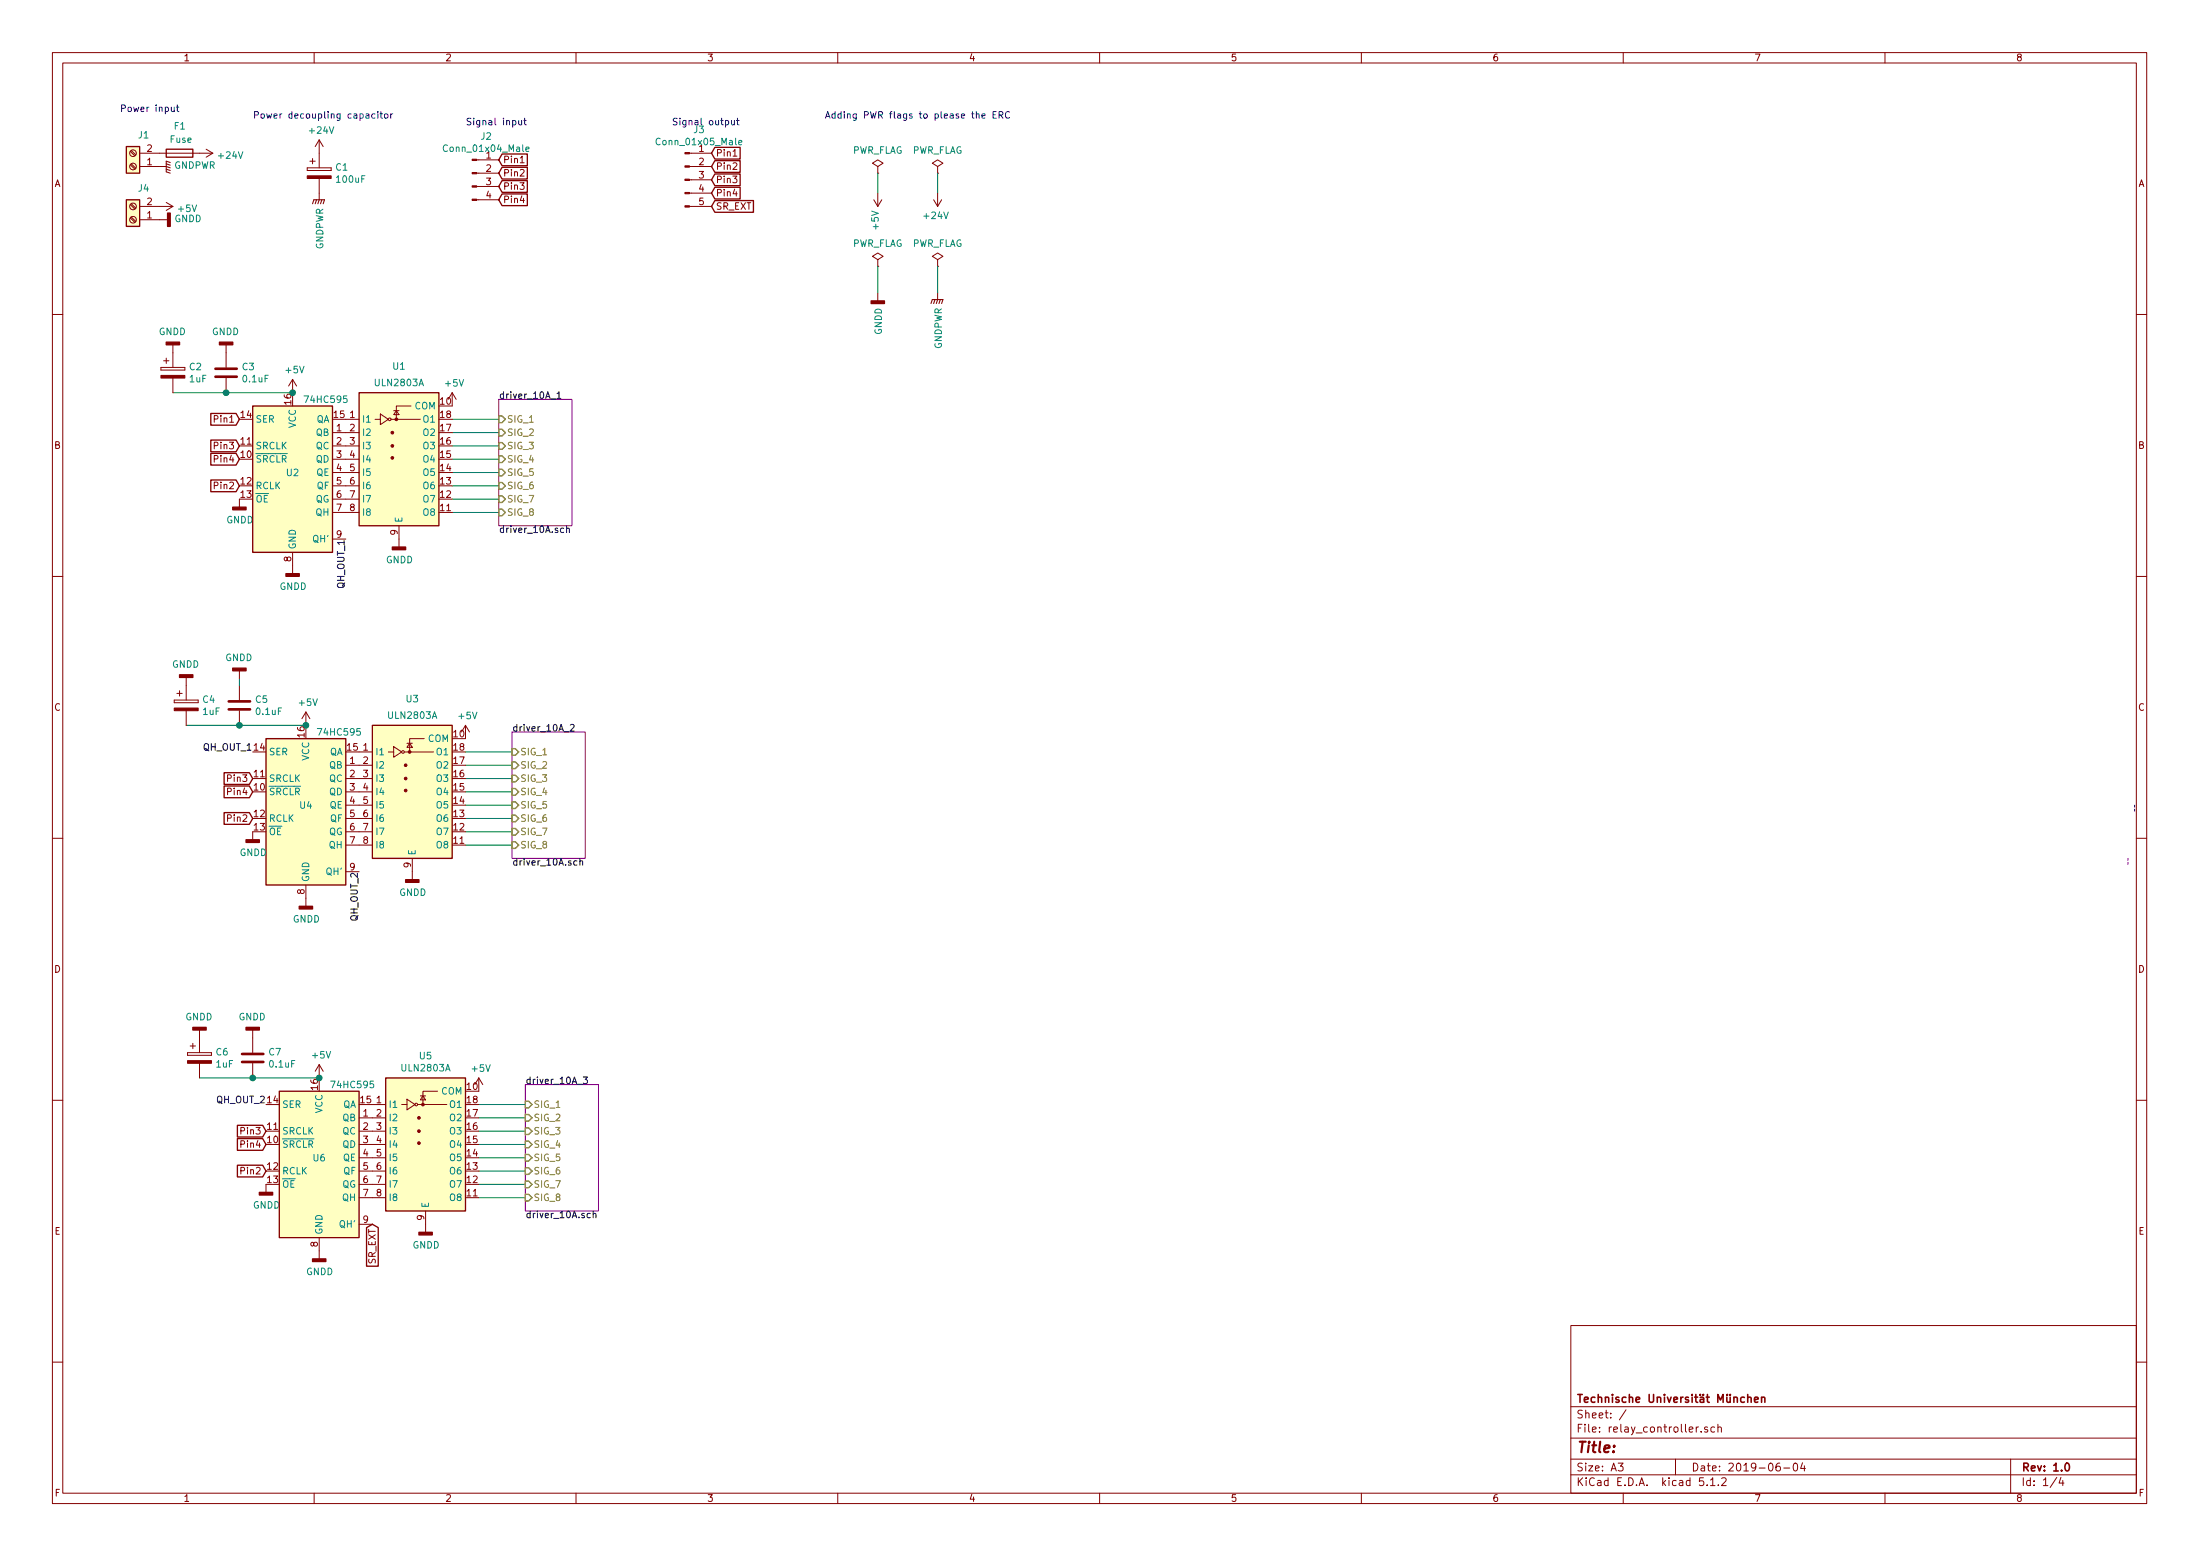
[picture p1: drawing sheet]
EESchema Schematic File Version 4
LIBS:relay_controller-cache
EELAYER 29 0
EELAYER END
$Descr A3 16535 11693
encoding utf-8
Sheet 1 4
Title ""
Date "2019-06-04"
Rev "1.0"
Comp "Technische Universität München"
Comment1 ""
Comment2 ""
Comment3 ""
Comment4 ""
$EndDescr
Text GLabel 3750 1200 2    50   Input ~ 0
Pin1
Text GLabel 3750 1300 2    50   Input ~ 0
Pin2
Text GLabel 3750 1400 2    50   Input ~ 0
Pin3
Text GLabel 2000 8800 0    50   Input ~ 0
Pin2
Text GLabel 2000 8500 0    50   Input ~ 0
Pin3
Text GLabel 3750 1500 2    50   Input ~ 0
Pin4
Text GLabel 2000 8600 0    50   Input ~ 0
Pin4
Wire Notes Line
	16000 6450 16000 6500
$Comp
L Connector:Screw_Terminal_01x02 J4
U 1 1
P 1000 1650
F 0 "J4" H 920 1417 50  0000 C CNN
F 1 "Screw_Terminal_01x02" H 920 1416 50  0001 C CNN
F 2 "RelayDriver:PH_MPT_0,5%2f_2-2,54_1725656" H 1000 1650 50  0001 C CNN
F 3 "~" H 1000 1650 50  0001 C CNN
	1    1000 1650
	-1   0    0    1   
$EndComp
Wire Notes Line
	16050 6050 16050 6100
Text GLabel 2800 9200 3    50   Input ~ 0
SR_EXT
Text GLabel 5350 1550 2    50   Input ~ 0
SR_EXT
Text GLabel 5350 1150 2    50   Input ~ 0
Pin1
Text GLabel 5350 1250 2    50   Input ~ 0
Pin2
Text GLabel 5350 1350 2    50   Input ~ 0
Pin3
Text GLabel 5350 1450 2    50   Input ~ 0
Pin4
$Comp
L Device:Fuse F1
U 1 1
P 1350 1150
F 0 "F1" V 1550 1100 50  0000 L CNN
F 1 "Fuse" V 1450 1050 50  0000 L CNN
F 2 "RelayDriver:646-SERIESHOLDER" V 1280 1150 50  0001 C CNN
F 3 "~" H 1350 1150 50  0001 C CNN
	1    1350 1150
	0    -1   -1   0   
$EndComp
$Comp
L Device:CP C1
U 1 1
P 2400 1300
F 0 "C1" H 2518 1346 50  0000 L CNN
F 1 "100uF" H 2518 1255 50  0000 L CNN
F 2 "Capacitor_THT:CP_Radial_D6.3mm_P2.50mm" H 2438 1150 50  0001 C CNN
F 3 "~" H 2400 1300 50  0001 C CNN
	1    2400 1300
	1    0    0    -1  
$EndComp
$Comp
L power:GNDPWR #PWR03
U 1 1
P 1200 1250
F 0 "#PWR03" H 1200 1050 50  0001 C CNN
F 1 "GNDPWR" V 1205 1142 50  0000 R CNN
F 2 "" H 1200 1200 50  0001 C CNN
F 3 "" H 1200 1200 50  0001 C CNN
	1    1200 1250
	0    -1   -1   0   
$EndComp
$Comp
L power:GNDPWR #PWR04
U 1 1
P 2400 1450
F 0 "#PWR04" H 2400 1250 50  0001 C CNN
F 1 "GNDPWR" V 2404 1341 50  0000 R CNN
F 2 "" H 2400 1400 50  0001 C CNN
F 3 "" H 2400 1400 50  0001 C CNN
	1    2400 1450
	1    0    0    -1  
$EndComp
Text Notes 1900 900  0    50   ~ 0
Power decoupling capacitor
Text Notes 900  850  0    50   ~ 0
Power input
Text Notes 3500 950  0    50   ~ 0
Signal input
Text Notes 5050 950  0    50   ~ 0
Signal output
$Comp
L power:GNDD #PWR?
U 1 1
P 1200 1650
AR Path="/5CC6CF02/5CCE73D5" Ref="#PWR?"  Part="1" 
AR Path="/5CCE73D5" Ref="#PWR08"  Part="1" 
F 0 "#PWR08" H 1200 1400 50  0001 C CNN
F 1 "GNDD" V 1204 1540 50  0000 R CNN
F 2 "" H 1200 1650 50  0001 C CNN
F 3 "" H 1200 1650 50  0001 C CNN
	1    1200 1650
	0    -1   -1   0   
$EndComp
$Comp
L power:+5V #PWR07
U 1 1
P 1200 1550
F 0 "#PWR07" H 1200 1400 50  0001 C CNN
F 1 "+5V" V 1215 1678 50  0000 L CNN
F 2 "" H 1200 1550 50  0001 C CNN
F 3 "" H 1200 1550 50  0001 C CNN
	1    1200 1550
	0    1    1    0   
$EndComp
Text GLabel 1800 3450 0    50   Input ~ 0
Pin4
Text GLabel 1800 3350 0    50   Input ~ 0
Pin3
Text GLabel 1800 3650 0    50   Input ~ 0
Pin2
Text GLabel 1800 3150 0    50   Input ~ 0
Pin1
$Comp
L power:+5V #PWR013
U 1 1
P 2200 2950
F 0 "#PWR013" H 2200 2800 50  0001 C CNN
F 1 "+5V" H 2215 3123 50  0000 C CNN
F 2 "" H 2200 2950 50  0001 C CNN
F 3 "" H 2200 2950 50  0001 C CNN
	1    2200 2950
	1    0    0    -1  
$EndComp
$Comp
L Device:C C3
U 1 1
P 1700 2800
F 0 "C3" H 1815 2846 50  0000 L CNN
F 1 "0.1uF" H 1815 2755 50  0000 L CNN
F 2 "Capacitor_THT:C_Rect_L7.0mm_W3.5mm_P5.00mm" H 1738 2650 50  0001 C CNN
F 3 "~" H 1700 2800 50  0001 C CNN
	1    1700 2800
	1    0    0    -1  
$EndComp
Wire Wire Line
	2200 2950 1700 2950
Connection ~ 1700 2950
Wire Wire Line
	1700 2950 1300 2950
$Comp
L power:GNDD #PWR012
U 1 1
P 1700 2650
F 0 "#PWR012" H 1700 2400 50  0001 C CNN
F 1 "GNDD" H 1704 2495 50  0000 C CNN
F 2 "" H 1700 2650 50  0001 C CNN
F 3 "" H 1700 2650 50  0001 C CNN
	1    1700 2650
	-1   0    0    1   
$EndComp
$Comp
L power:GNDD #PWR011
U 1 1
P 1300 2650
F 0 "#PWR011" H 1300 2400 50  0001 C CNN
F 1 "GNDD" H 1304 2495 50  0000 C CNN
F 2 "" H 1300 2650 50  0001 C CNN
F 3 "" H 1300 2650 50  0001 C CNN
	1    1300 2650
	-1   0    0    1   
$EndComp
$Comp
L power:GNDD #PWR017
U 1 1
P 2200 4250
F 0 "#PWR017" H 2200 4000 50  0001 C CNN
F 1 "GNDD" H 2204 4095 50  0000 C CNN
F 2 "" H 2200 4250 50  0001 C CNN
F 3 "" H 2200 4250 50  0001 C CNN
	1    2200 4250
	1    0    0    -1  
$EndComp
$Comp
L power:GNDD #PWR016
U 1 1
P 3000 4050
F 0 "#PWR016" H 3000 3800 50  0001 C CNN
F 1 "GNDD" H 3004 3895 50  0000 C CNN
F 2 "" H 3000 4050 50  0001 C CNN
F 3 "" H 3000 4050 50  0001 C CNN
	1    3000 4050
	1    0    0    -1  
$EndComp
Text Label 2600 4050 3    50   ~ 0
QH_OUT_1
$Comp
L power:+5V #PWR014
U 1 1
P 3400 3050
F 0 "#PWR014" H 3400 2900 50  0001 C CNN
F 1 "+5V" H 3415 3223 50  0000 C CNN
F 2 "" H 3400 3050 50  0001 C CNN
F 3 "" H 3400 3050 50  0001 C CNN
	1    3400 3050
	1    0    0    -1  
$EndComp
$Comp
L power:+5V #PWR021
U 1 1
P 3500 5550
F 0 "#PWR021" H 3500 5400 50  0001 C CNN
F 1 "+5V" H 3515 5723 50  0000 C CNN
F 2 "" H 3500 5550 50  0001 C CNN
F 3 "" H 3500 5550 50  0001 C CNN
	1    3500 5550
	1    0    0    -1  
$EndComp
Text Label 2700 6550 3    50   ~ 0
QH_OUT_2
Wire Wire Line
	1800 5450 1400 5450
$Comp
L power:GNDD #PWR019
U 1 1
P 1400 5150
F 0 "#PWR019" H 1400 4900 50  0001 C CNN
F 1 "GNDD" H 1404 4995 50  0000 C CNN
F 2 "" H 1400 5150 50  0001 C CNN
F 3 "" H 1400 5150 50  0001 C CNN
	1    1400 5150
	-1   0    0    1   
$EndComp
$Comp
L power:GNDD #PWR018
U 1 1
P 1800 5100
F 0 "#PWR018" H 1800 4850 50  0001 C CNN
F 1 "GNDD" H 1804 4945 50  0000 C CNN
F 2 "" H 1800 5100 50  0001 C CNN
F 3 "" H 1800 5100 50  0001 C CNN
	1    1800 5100
	-1   0    0    1   
$EndComp
$Comp
L Device:C C5
U 1 1
P 1800 5300
F 0 "C5" H 1915 5346 50  0000 L CNN
F 1 "0.1uF" H 1915 5255 50  0000 L CNN
F 2 "Capacitor_THT:C_Rect_L7.0mm_W3.5mm_P5.00mm" H 1838 5150 50  0001 C CNN
F 3 "~" H 1800 5300 50  0001 C CNN
	1    1800 5300
	1    0    0    -1  
$EndComp
$Comp
L power:GNDD #PWR024
U 1 1
P 2300 6750
F 0 "#PWR024" H 2300 6500 50  0001 C CNN
F 1 "GNDD" H 2304 6595 50  0000 C CNN
F 2 "" H 2300 6750 50  0001 C CNN
F 3 "" H 2300 6750 50  0001 C CNN
	1    2300 6750
	1    0    0    -1  
$EndComp
$Comp
L power:GNDD #PWR023
U 1 1
P 3100 6550
F 0 "#PWR023" H 3100 6300 50  0001 C CNN
F 1 "GNDD" H 3104 6395 50  0000 C CNN
F 2 "" H 3100 6550 50  0001 C CNN
F 3 "" H 3100 6550 50  0001 C CNN
	1    3100 6550
	1    0    0    -1  
$EndComp
$Comp
L relay_controller:74HC595-74xx U4
U 1 1
P 2300 6050
F 0 "U4" H 2300 6050 50  0000 C CNN
F 1 "74HC595" H 2550 6600 50  0000 C CNN
F 2 "RelayDriver:DIP794W53P254L1930H508Q16N" H 2300 6050 50  0001 C CNN
F 3 "http://www.ti.com/lit/ds/symlink/sn74hc595.pdf" H 2300 6050 50  0001 C CNN
	1    2300 6050
	1    0    0    -1  
$EndComp
Text Label 1900 5650 2    50   ~ 0
QH_OUT_1
Text GLabel 1900 5950 0    50   Input ~ 0
Pin4
Text GLabel 1900 5850 0    50   Input ~ 0
Pin3
Text GLabel 1900 6150 0    50   Input ~ 0
Pin2
Text Label 2000 8300 2    50   ~ 0
QH_OUT_2
$Comp
L power:GNDD #PWR030
U 1 1
P 3200 9200
F 0 "#PWR030" H 3200 8950 50  0001 C CNN
F 1 "GNDD" H 3204 9045 50  0000 C CNN
F 2 "" H 3200 9200 50  0001 C CNN
F 3 "" H 3200 9200 50  0001 C CNN
	1    3200 9200
	1    0    0    -1  
$EndComp
$Comp
L power:GNDD #PWR031
U 1 1
P 2400 9400
F 0 "#PWR031" H 2400 9150 50  0001 C CNN
F 1 "GNDD" H 2404 9245 50  0000 C CNN
F 2 "" H 2400 9400 50  0001 C CNN
F 3 "" H 2400 9400 50  0001 C CNN
	1    2400 9400
	1    0    0    -1  
$EndComp
$Comp
L power:GNDD #PWR025
U 1 1
P 1500 7800
F 0 "#PWR025" H 1500 7550 50  0001 C CNN
F 1 "GNDD" H 1504 7645 50  0000 C CNN
F 2 "" H 1500 7800 50  0001 C CNN
F 3 "" H 1500 7800 50  0001 C CNN
	1    1500 7800
	-1   0    0    1   
$EndComp
$Comp
L power:GNDD #PWR026
U 1 1
P 1900 7800
F 0 "#PWR026" H 1900 7550 50  0001 C CNN
F 1 "GNDD" H 1904 7645 50  0000 C CNN
F 2 "" H 1900 7800 50  0001 C CNN
F 3 "" H 1900 7800 50  0001 C CNN
	1    1900 7800
	-1   0    0    1   
$EndComp
$Comp
L Device:C C7
U 1 1
P 1900 7950
F 0 "C7" H 2015 7996 50  0000 L CNN
F 1 "0.1uF" H 2015 7905 50  0000 L CNN
F 2 "Capacitor_THT:C_Rect_L7.0mm_W3.5mm_P5.00mm" H 1938 7800 50  0001 C CNN
F 3 "~" H 1900 7950 50  0001 C CNN
	1    1900 7950
	1    0    0    -1  
$EndComp
$Comp
L power:+5V #PWR027
U 1 1
P 2400 8100
F 0 "#PWR027" H 2400 7950 50  0001 C CNN
F 1 "+5V" H 2415 8273 50  0000 C CNN
F 2 "" H 2400 8100 50  0001 C CNN
F 3 "" H 2400 8100 50  0001 C CNN
	1    2400 8100
	1    0    0    -1  
$EndComp
Wire Wire Line
	1500 8100 1900 8100
Connection ~ 1900 8100
Wire Wire Line
	1900 8100 2400 8100
Wire Wire Line
	3850 5650 3500 5650
Wire Wire Line
	3500 5750 3850 5750
Wire Wire Line
	3850 5850 3500 5850
Wire Wire Line
	3500 5950 3850 5950
Wire Wire Line
	3850 6050 3500 6050
Wire Wire Line
	3500 6150 3850 6150
Wire Wire Line
	3850 6250 3500 6250
Wire Wire Line
	3500 6350 3850 6350
Wire Wire Line
	3950 8300 3600 8300
Wire Wire Line
	3600 8400 3950 8400
Wire Wire Line
	3950 8500 3600 8500
Wire Wire Line
	3600 8600 3950 8600
Wire Wire Line
	3950 8700 3600 8700
Wire Wire Line
	3600 8800 3950 8800
Wire Wire Line
	3950 8900 3600 8900
Wire Wire Line
	3600 9000 3950 9000
Wire Wire Line
	3400 3150 3750 3150
Wire Wire Line
	3400 3250 3750 3250
Wire Wire Line
	3400 3350 3750 3350
Wire Wire Line
	3400 3450 3750 3450
Wire Wire Line
	3400 3550 3750 3550
Wire Wire Line
	3400 3650 3750 3650
Wire Wire Line
	3400 3750 3750 3750
Wire Wire Line
	3400 3850 3750 3850
$Comp
L power:GNDD #PWR022
U 1 1
P 1900 6250
F 0 "#PWR022" H 1900 6000 50  0001 C CNN
F 1 "GNDD" H 1904 6095 50  0000 C CNN
F 2 "" H 1900 6250 50  0001 C CNN
F 3 "" H 1900 6250 50  0001 C CNN
	1    1900 6250
	1    0    0    -1  
$EndComp
$Comp
L power:GNDD #PWR015
U 1 1
P 1800 3750
F 0 "#PWR015" H 1800 3500 50  0001 C CNN
F 1 "GNDD" H 1804 3595 50  0000 C CNN
F 2 "" H 1800 3750 50  0001 C CNN
F 3 "" H 1800 3750 50  0001 C CNN
	1    1800 3750
	1    0    0    -1  
$EndComp
$Comp
L power:GNDD #PWR029
U 1 1
P 2000 8900
F 0 "#PWR029" H 2000 8650 50  0001 C CNN
F 1 "GNDD" H 2004 8745 50  0000 C CNN
F 2 "" H 2000 8900 50  0001 C CNN
F 3 "" H 2000 8900 50  0001 C CNN
	1    2000 8900
	1    0    0    -1  
$EndComp
$Comp
L power:+5V #PWR028
U 1 1
P 3600 8200
F 0 "#PWR028" H 3600 8050 50  0001 C CNN
F 1 "+5V" H 3615 8373 50  0000 C CNN
F 2 "" H 3600 8200 50  0001 C CNN
F 3 "" H 3600 8200 50  0001 C CNN
	1    3600 8200
	1    0    0    -1  
$EndComp
$Comp
L relay_controller:ULN2803A U5
U 1 1
P 3200 8500
F 0 "U5" H 3200 9067 50  0000 C CNN
F 1 "ULN2803A" H 3200 8976 50  0000 C CNN
F 2 "RelayDriver:DIP780W46P254L2324H393Q18B" H 3250 7850 50  0001 L CNN
F 3 "http://www.ti.com/lit/ds/symlink/uln2803a.pdf" H 3300 8300 50  0001 C CNN
	1    3200 8500
	1    0    0    -1  
$EndComp
$Comp
L relay_controller:74HC595-74xx U6
U 1 1
P 2400 8700
F 0 "U6" H 2400 8700 50  0000 C CNN
F 1 "74HC595" H 2650 9250 50  0000 C CNN
F 2 "RelayDriver:DIP794W53P254L1930H508Q16N" H 2400 8700 50  0001 C CNN
F 3 "http://www.ti.com/lit/ds/symlink/sn74hc595.pdf" H 2400 8700 50  0001 C CNN
	1    2400 8700
	1    0    0    -1  
$EndComp
Connection ~ 2400 8100
$Comp
L relay_controller:ULN2803A U3
U 1 1
P 3100 5850
F 0 "U3" H 3100 6450 50  0000 C CNN
F 1 "ULN2803A" H 3100 6326 50  0000 C CNN
F 2 "RelayDriver:DIP780W46P254L2324H393Q18B" H 3150 5200 50  0001 L CNN
F 3 "http://www.ti.com/lit/ds/symlink/uln2803a.pdf" H 3200 5650 50  0001 C CNN
	1    3100 5850
	1    0    0    -1  
$EndComp
$Comp
L relay_controller:ULN2803A U1
U 1 1
P 3000 3350
F 0 "U1" H 3000 3950 50  0000 C CNN
F 1 "ULN2803A" H 3000 3826 50  0000 C CNN
F 2 "RelayDriver:DIP780W46P254L2324H393Q18B" H 3050 2700 50  0001 L CNN
F 3 "http://www.ti.com/lit/ds/symlink/uln2803a.pdf" H 3100 3150 50  0001 C CNN
	1    3000 3350
	1    0    0    -1  
$EndComp
$Comp
L relay_controller:74HC595-74xx U2
U 1 1
P 2200 3550
F 0 "U2" H 2200 3550 50  0000 C CNN
F 1 "74HC595" H 2450 4100 50  0000 C CNN
F 2 "RelayDriver:DIP794W53P254L1930H508Q16N" H 2200 3550 50  0001 C CNN
F 3 "http://www.ti.com/lit/ds/symlink/sn74hc595.pdf" H 2200 3550 50  0001 C CNN
	1    2200 3550
	1    0    0    -1  
$EndComp
$Comp
L power:+5V #PWR020
U 1 1
P 2300 5450
F 0 "#PWR020" H 2300 5300 50  0001 C CNN
F 1 "+5V" H 2315 5623 50  0000 C CNN
F 2 "" H 2300 5450 50  0001 C CNN
F 3 "" H 2300 5450 50  0001 C CNN
	1    2300 5450
	1    0    0    -1  
$EndComp
Connection ~ 1800 5450
Wire Wire Line
	1800 5100 1800 5150
Connection ~ 2300 5450
Wire Wire Line
	1800 5450 2300 5450
$Comp
L power:PWR_FLAG #FLG01
U 1 1
P 6600 1300
F 0 "#FLG01" H 6600 1375 50  0001 C CNN
F 1 "PWR_FLAG" H 6600 1473 50  0000 C CNN
F 2 "" H 6600 1300 50  0001 C CNN
F 3 "~" H 6600 1300 50  0001 C CNN
	1    6600 1300
	1    0    0    -1  
$EndComp
$Comp
L power:+5V #PWR05
U 1 1
P 6600 1450
F 0 "#PWR05" H 6600 1300 50  0001 C CNN
F 1 "+5V" V 6615 1578 50  0000 L CNN
F 2 "" H 6600 1450 50  0001 C CNN
F 3 "" H 6600 1450 50  0001 C CNN
	1    6600 1450
	-1   0    0    1   
$EndComp
Wire Wire Line
	6600 1300 6600 1450
$Comp
L power:PWR_FLAG #FLG03
U 1 1
P 6600 2000
F 0 "#FLG03" H 6600 2075 50  0001 C CNN
F 1 "PWR_FLAG" H 6600 2173 50  0000 C CNN
F 2 "" H 6600 2000 50  0001 C CNN
F 3 "~" H 6600 2000 50  0001 C CNN
	1    6600 2000
	1    0    0    -1  
$EndComp
$Comp
L power:GNDD #PWR?
U 1 1
P 6600 2200
AR Path="/5CC6CF02/5CB45BD4" Ref="#PWR?"  Part="1" 
AR Path="/5CB45BD4" Ref="#PWR09"  Part="1" 
F 0 "#PWR09" H 6600 1950 50  0001 C CNN
F 1 "GNDD" V 6604 2090 50  0000 R CNN
F 2 "" H 6600 2200 50  0001 C CNN
F 3 "" H 6600 2200 50  0001 C CNN
	1    6600 2200
	1    0    0    -1  
$EndComp
Wire Wire Line
	6600 2000 6600 2200
$Comp
L power:PWR_FLAG #FLG04
U 1 1
P 7050 2000
F 0 "#FLG04" H 7050 2075 50  0001 C CNN
F 1 "PWR_FLAG" H 7050 2173 50  0000 C CNN
F 2 "" H 7050 2000 50  0001 C CNN
F 3 "~" H 7050 2000 50  0001 C CNN
	1    7050 2000
	1    0    0    -1  
$EndComp
$Comp
L power:GNDPWR #PWR010
U 1 1
P 7050 2200
F 0 "#PWR010" H 7050 2000 50  0001 C CNN
F 1 "GNDPWR" V 7055 2092 50  0000 R CNN
F 2 "" H 7050 2150 50  0001 C CNN
F 3 "" H 7050 2150 50  0001 C CNN
	1    7050 2200
	1    0    0    -1  
$EndComp
Wire Wire Line
	7050 2000 7050 2200
Text Notes 6200 900  0    50   ~ 0
Adding PWR flags to please the ERC
$Sheet
S 3750 3000 550  950 
U 5CC356EC
F0 "driver_10A_1" 50
F1 "driver_10A.sch" 50
F2 "SIG_1" I L 3750 3150 50 
F3 "SIG_2" I L 3750 3250 50 
F4 "SIG_3" I L 3750 3350 50 
F5 "SIG_4" I L 3750 3450 50 
F6 "SIG_5" I L 3750 3550 50 
F7 "SIG_6" I L 3750 3650 50 
F8 "SIG_7" I L 3750 3750 50 
F9 "SIG_8" I L 3750 3850 50 
$EndSheet
Connection ~ 2200 2950
$Comp
L Connector:Conn_01x05_Male J3
U 1 1
P 5150 1350
F 0 "J3" H 5256 1728 50  0000 C CNN
F 1 "Conn_01x05_Male" H 5256 1637 50  0000 C CNN
F 2 "Connector_Molex:Molex_KK-254_AE-6410-05A_1x05_P2.54mm_Vertical" H 5150 1350 50  0001 C CNN
F 3 "~" H 5150 1350 50  0001 C CNN
	1    5150 1350
	1    0    0    -1  
$EndComp
$Sheet
S 3850 5500 550  950 
U 5CCC3710
F0 "driver_10A_2" 50
F1 "driver_10A.sch" 50
F2 "SIG_1" I L 3850 5650 50 
F3 "SIG_2" I L 3850 5750 50 
F4 "SIG_3" I L 3850 5850 50 
F5 "SIG_4" I L 3850 5950 50 
F6 "SIG_5" I L 3850 6050 50 
F7 "SIG_6" I L 3850 6150 50 
F8 "SIG_7" I L 3850 6250 50 
F9 "SIG_8" I L 3850 6350 50 
$EndSheet
$Sheet
S 3950 8150 550  950 
U 5CCC4CCF
F0 "driver_10A_3" 50
F1 "driver_10A.sch" 50
F2 "SIG_1" I L 3950 8300 50 
F3 "SIG_2" I L 3950 8400 50 
F4 "SIG_3" I L 3950 8500 50 
F5 "SIG_4" I L 3950 8600 50 
F6 "SIG_5" I L 3950 8700 50 
F7 "SIG_6" I L 3950 8800 50 
F8 "SIG_7" I L 3950 8900 50 
F9 "SIG_8" I L 3950 9000 50 
$EndSheet
$Comp
L Connector:Conn_01x04_Male J2
U 1 1
P 3550 1300
F 0 "J2" H 3656 1578 50  0000 C CNN
F 1 "Conn_01x04_Male" H 3656 1487 50  0000 C CNN
F 2 "Connector_Molex:Molex_KK-254_AE-6410-04A_1x04_P2.54mm_Vertical" H 3550 1300 50  0001 C CNN
F 3 "~" H 3550 1300 50  0001 C CNN
	1    3550 1300
	1    0    0    -1  
$EndComp
$Comp
L power:PWR_FLAG #FLG02
U 1 1
P 7050 1300
F 0 "#FLG02" H 7050 1375 50  0001 C CNN
F 1 "PWR_FLAG" H 7050 1473 50  0000 C CNN
F 2 "" H 7050 1300 50  0001 C CNN
F 3 "~" H 7050 1300 50  0001 C CNN
	1    7050 1300
	1    0    0    -1  
$EndComp
Wire Wire Line
	7050 1450 7050 1300
$Comp
L power:+24V #PWR01
U 1 1
P 1500 1150
F 0 "#PWR01" H 1500 1000 50  0001 C CNN
F 1 "+24V" V 1515 1278 50  0000 L CNN
F 2 "" H 1500 1150 50  0001 C CNN
F 3 "" H 1500 1150 50  0001 C CNN
	1    1500 1150
	0    1    1    0   
$EndComp
$Comp
L power:+24V #PWR02
U 1 1
P 2400 1150
F 0 "#PWR02" H 2400 1000 50  0001 C CNN
F 1 "+24V" H 2415 1323 50  0000 C CNN
F 2 "" H 2400 1150 50  0001 C CNN
F 3 "" H 2400 1150 50  0001 C CNN
	1    2400 1150
	1    0    0    -1  
$EndComp
$Comp
L power:+24V #PWR06
U 1 1
P 7050 1450
F 0 "#PWR06" H 7050 1300 50  0001 C CNN
F 1 "+24V" H 7065 1623 50  0000 C CNN
F 2 "" H 7050 1450 50  0001 C CNN
F 3 "" H 7050 1450 50  0001 C CNN
	1    7050 1450
	-1   0    0    1   
$EndComp
$Comp
L Connector:Screw_Terminal_01x02 J1
U 1 1
P 1000 1250
F 0 "J1" H 920 1017 50  0000 C CNN
F 1 "Screw_Terminal_01x02" H 920 1016 50  0001 C CNN
F 2 "RelayDriver:PH_MPT_0,5%2f_2-2,54_1725656" H 1000 1250 50  0001 C CNN
F 3 "~" H 1000 1250 50  0001 C CNN
	1    1000 1250
	-1   0    0    1   
$EndComp
$Comp
L Device:CP C2
U 1 1
P 1300 2800
F 0 "C2" H 1418 2846 50  0000 L CNN
F 1 "1uF" H 1418 2755 50  0000 L CNN
F 2 "Capacitor_THT:CP_Radial_D6.3mm_P2.50mm" H 1338 2650 50  0001 C CNN
F 3 "~" H 1300 2800 50  0001 C CNN
	1    1300 2800
	1    0    0    -1  
$EndComp
$Comp
L Device:CP C6
U 1 1
P 1500 7950
F 0 "C6" H 1618 7996 50  0000 L CNN
F 1 "1uF" H 1618 7905 50  0000 L CNN
F 2 "Capacitor_THT:CP_Radial_D6.3mm_P2.50mm" H 1538 7800 50  0001 C CNN
F 3 "~" H 1500 7950 50  0001 C CNN
	1    1500 7950
	1    0    0    -1  
$EndComp
$Comp
L Device:CP C4
U 1 1
P 1400 5300
F 0 "C4" H 1518 5346 50  0000 L CNN
F 1 "1uF" H 1518 5255 50  0000 L CNN
F 2 "Capacitor_THT:CP_Radial_D6.3mm_P2.50mm" H 1438 5150 50  0001 C CNN
F 3 "~" H 1400 5300 50  0001 C CNN
	1    1400 5300
	1    0    0    -1  
$EndComp
$EndSCHEMATC
